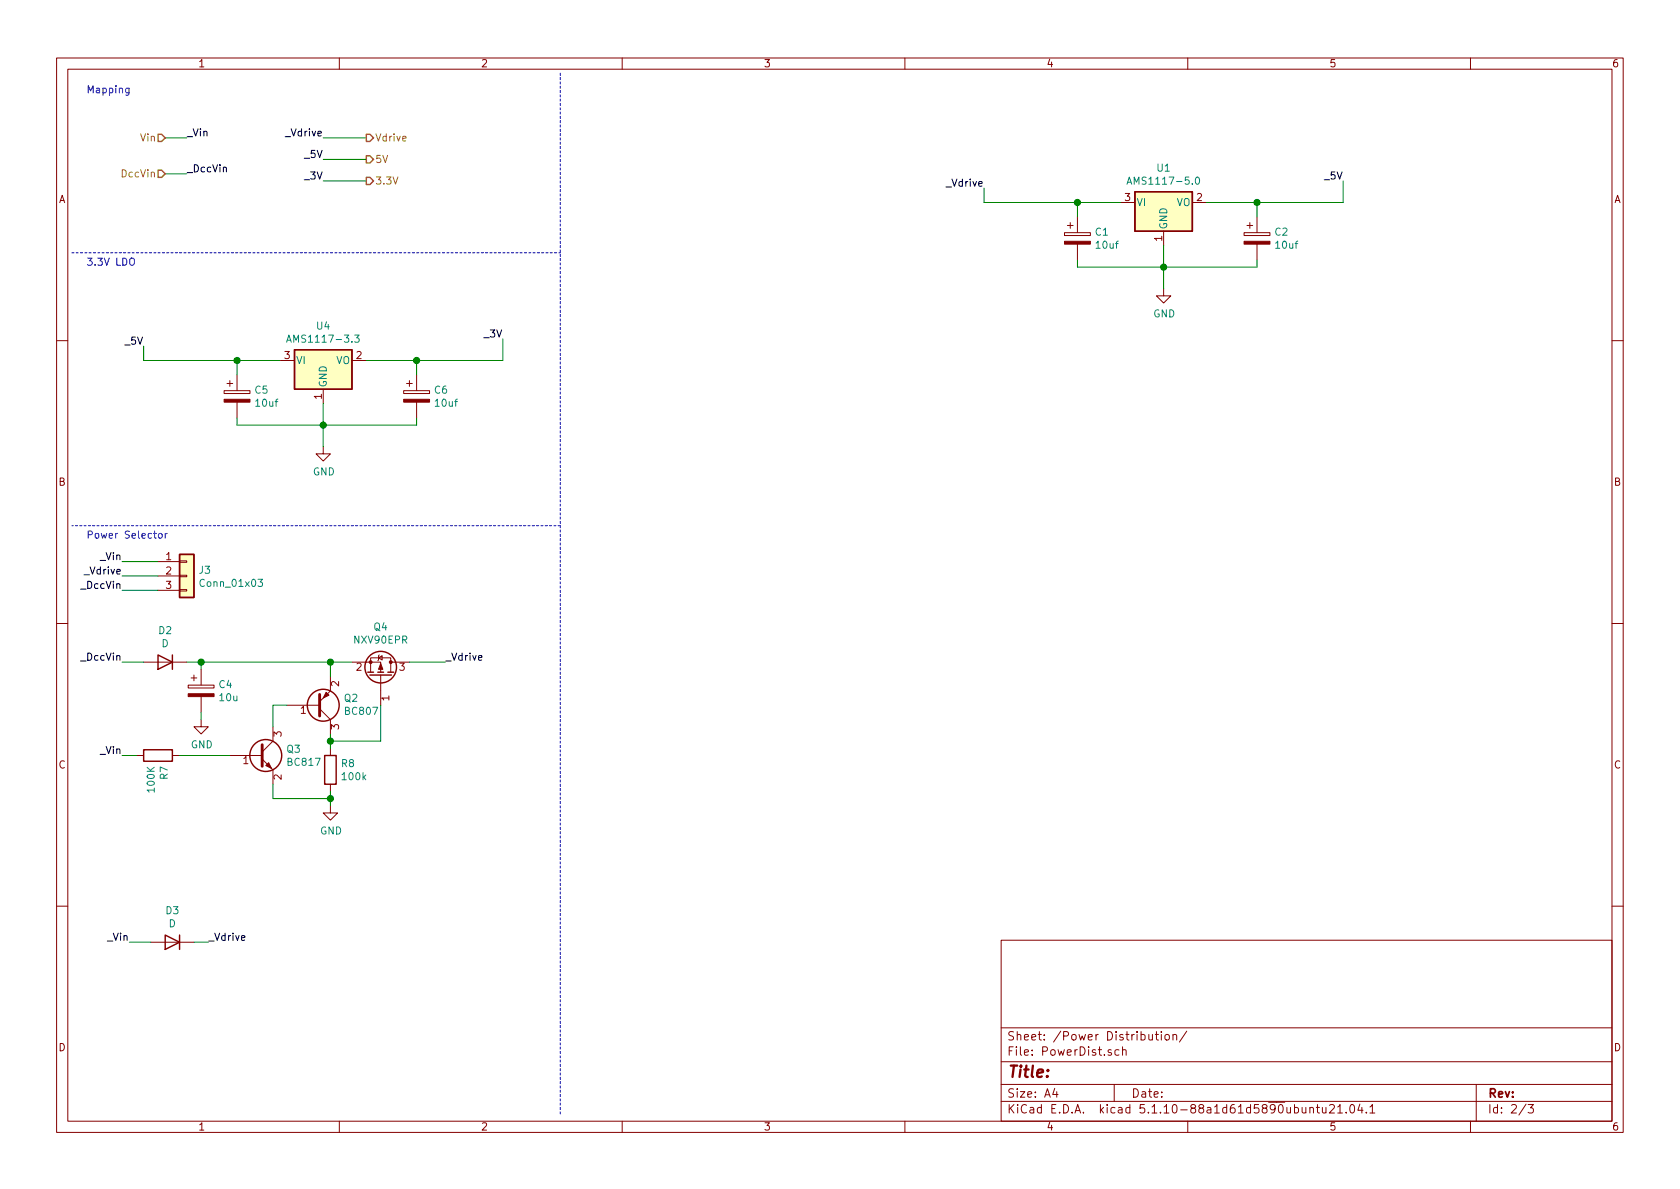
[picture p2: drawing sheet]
<svg xmlns="http://www.w3.org/2000/svg" width="297mm" height="210mm" viewBox="0 0 297 210" stroke-linecap="round" stroke-linejoin="round" font-family="sans-serif">
<g fill="none" stroke="#840000" stroke-width=".18">
<path d="M10 10.3h277v189.9h-277zM12 12.2h273v186.1h-273zM60 10.3v1.9M110 10.3v1.9M160 10.3v1.9M210 10.3v1.9M260 10.3v1.9M188.7 39.9h1M189.2 39.4v1M190.5 38.3v2.8M198.1 35.8h2.6M210.8 35.8h2.6"/>
<path d="M220.5 39.9h1M221 39.4v1M222.2 38.3v2.8M188.2 41.1h4.6v.6h-4.6zM190.5 43.2v2.8M205.7 51v1.3h1.3l-1.3 1.3-1.2-1.3h1.2M205.7 40.9v2.5M220 41.1h4.5v.6h-4.5zM222.2 43.2v2.8M10 60.2h2M39.6 69.1h4.6v.5h-4.6zM40.1 67.8h1"/>
<path d="M40.6 67.3v1M41.9 66.3v2.8M41.9 71.1v2.8M49.5 63.7h2.6M57.1 79v1.3h1.3l-1.3 1.2-1.2-1.2h1.2M57.1 68.8v2.6M62.2 63.7h2.6M71.4 69.1h4.5v.5h-4.5zM71.9 67.8h1M72.4 67.3v1M73.7 66.3v2.8M73.7 71.1v2.8"/>
<path d="M285 60.2h2M27.9 99.3h3.8M31.7 99.2h1.3v.2h-1.3zM10 110.3h2M25.4 117.1h7.6M27.9 101.8h3.8M27.9 104.4h3.8M31.7 104.3h1.3v.2h-1.3zM31.7 101.7h1.3v.3h-1.3zM33.8 119.9h1M34.3 119.4v1M35.6 118.4v2.8"/>
<path d="M58.4 119.6v2.6l-1.9 1.9M62.2 117.1h5.1v1.8M65.5 118.9v-2.6h3.6v2.6M66.9 116.3l.7-.4v.8zM67.1 115.8l-.2 .1v.8l-.1 .1M67.3 119.4v5.3M69.1 117.1h3.3M285 110.3h2M24.1 133.6h1.3M30.5 133.6h1.2M33.3 121.2h4.5v.5h-4.5zM35.6 127.2v1.3h1.2l-1.2 1.3-1.3-1.3h1.3"/>
<path d="M35.6 123.2v2.8M40.6 133.6h5.8M46.4 134.2l1.9 1.9v2.6M48.3 128.5v2.6l-1.9 1.9M50.8 124.7h5.7M56.5 125.3l1.9 1.9v2.6M58.4 132.3v1.3M58.4 138.7v1.2M58.4 142.5v1.3h1.3l-1.3 1.2-1.3-1.2h1.3M10 160.2h2M26.7 166.6h7.6M177 166.3h108v32h-108z"/>
<path d="M285 160.2h2M60 198.3v1.9M110 198.3v1.9M160 198.3v1.9M177 194.8h108M177 191.8h108M177 187.8h108M177 181.8h108M186.5 192.5l-.4 1h1M186.8 193v1M196.5 185.7l-.4-.1-.2 .2 .1 .2 .5 .2v.3h-.6M197 191.8v3"/>
<path d="M197.8 185.7l-.4-.1-.3 .3 .1 .6 .2 .1 .4-.1M198.5 185.7l.2-.1 .4 .1v.9M198.5 185.1v1.5M203.1 182.9l.1 .9 .4 .1 .2-.1M203.8 182.9v1M204.3 182.9h.5M204.5 182.4v1.3l.3 .2M205.3 182.4v.2M205.3 182.9v1M206 183.1l.2-.2 .5 .2v.7l-.2 .1-.5-.1zM207.4 183.1l.1-.1a.37 .37 0 0 1 .6 .1v.8M207.4 182.9v1"/>
<path d="M209.8 182.3l-1.3 2M210 198.3v1.9M231.6 196l.2-.2 .4 .1v.9M231.6 195.8v1M232.7 195.8h.6M232.9 195.3v1.3l.4 .2M233.8 195.8l.1 .9 .3 .1 .2-.1M234.4 195.8v1M235.1 195.5l.2-.2h.4l.2 .5-.9 1h.9M236.5 195.8l.4-.5v1.5M236.5 196.8h.9M238 196.7v.1"/>
<path d="M238.8 195.5l.3-.2a.94 .94 0 0 1 0 1.5 .82 .82 0 0 1-.3-1.3zM240.4 195.2l-.3 1.1h.9M240.8 195.8v1M241.6 196.7v.1M242.2 195.8l.4-.5v1.5M242.2 196.8h.9M260 198.3v1.9M261 191.8v6.5M269.8 195.2l-1.2 2M270.2 195.3h.9l-.5 .6 .4 .1v.7l-.2 .1-.6-.1"/>
</g>
<g fill="none" stroke="#840000" stroke-width=".25">
<path d="M200.7 33.9h10.1v7h-10.1zM52.1 61.8h10.1v7h-10.1zM31.7 98h2.6v7.7h-2.6zM27.9 115.8l2.6 1.3-2.6 1.3zM30.5 115.8v2.6M65 118.9h1M65.4 119.4h3.8M66.8 118.9h1M68.6 118.9h1M25.4 132.6h5.1v2h-5.1zM57.4 133.6h2v5.1h-2zM29.2 165.3l2.5 1.3-2.5 1.3z"/>
<path d="M31.7 165.3v2.6"/>
<circle cx="67.3" cy="118" r="2.79"/>
<circle cx="47" cy="133.6" r="2.82"/>
<circle cx="57.1" cy="124.7" r="2.82"/>
</g>
<g fill="#840000" stroke="#840000" stroke-width=".18">
<path d="M67.3 117.3l.4 1.1h-.8z"/>
<path d="M57.7 122.4l.5 .5-1.1 .5z"/>
<path d="M71.4 70.6h4.5v.5h-4.5z"/>
<path d="M47 135.4l.5-.5 .5 1z"/>
<path d="M39.6 70.6h4.6v.5h-4.6z"/>
<path d="M188.2 42.7h4.6v.5h-4.6z"/>
<path d="M220 42.7h4.5v.5h-4.5z"/>
<path d="M33.3 122.7h4.5v.5h-4.5z"/>
<circle cx="65.5" cy="117.1" r=".25"/>
<circle cx="69.1" cy="117.1" r=".25"/>
</g>
<g fill="#ffffc2" stroke="#ffffc2" stroke-width=".18">
<path d="M31.7 98h2.6v7.7h-2.6z"/>
<path d="M52.1 61.8h10.1v7h-10.1z"/>
<path d="M200.7 33.9h10.1v7h-10.1z"/>
</g>
<path d="M199.3 32.6l.4-1.3 .4 1.3M199.4 32.2h.6M211.5 31.4l.2-.1a.67 .67 0 0 1 .4 .6 .67 .67 0 0 1-.4 .7l-.3-.2v-.3zM62.7 59.3h.8l-.4 .4 .3 .2 .1 .4-.3 .2-.5-.1M50.7 60.5l.4-1.2 .4 1.2M50.8 60.2h.6M45.6 102.4h.8l-.4 .5 .4 .1-.1 .7h-.5l-.2-.1" fill="none" stroke="#008484" stroke-width=".18"/>
<path d="M46.4 131.7v3.8M56.5 122.8v3.8" fill="none" stroke="#840000" stroke-width=".51"/>
<path d="M99.1 12.9v184.2M12.7 44.7h86.4M99.1 93h-86.4" fill="none" stroke="#0000c2" stroke-width=".18" stroke-dasharray=".4 .4"/>
<g fill="none" stroke="#008400" stroke-width=".18">
<path d="M29.2 30.7h3.8M29.2 24.4h3.8M57.1 24.4h7.7M57.1 32h7.7M57.1 28.2h7.7M174 33.3v2.5h24.1M190.5 35.8v2.5M222.2 35.8v2.5M237.5 32v3.8h-24.1M88.9 59.9v3.8h-24.1M190.5 46v1.2h31.7v-1.2M205.7 43.4v7.6"/>
<path d="M25.4 61.2v2.5h24.1M41.9 73.9v1.3h31.8v-1.3M41.9 63.7v2.6M57.1 71.4v7.6M73.7 63.7v2.6M21.6 99.3h6.3M21.6 117.1h3.8M21.6 104.4h6.3M21.6 101.8h6.3M33 117.1h29.2M35.6 117.1v1.3M58.4 117.1v2.5"/>
<path d="M72.4 117.1h6.3M21.6 133.6h2.5M31.7 133.6h8.9M35.6 126v1.2M48.3 138.7v2.5h10.1M50.8 124.7h-2.5v3.8M58.4 129.8v2.5M58.4 139.9v2.6M67.3 124.7v6.4h-8.9M22.9 166.6h3.8M34.3 166.6h2.5"/>
</g>
<path d="M27.9 30.1h.7l.6 .6-.6 .7h-.7zM27.9 23.7h.7l.6 .7-.6 .6h-.7zM64.8 23.7h.6l.6 .7-.6 .6h-.6zM64.8 27.6h.6l.6 .6-.6 .6h-.6zM64.8 31.4h.6l.6 .6-.6 .6h-.6z" fill="none" stroke="#848400" stroke-width=".25"/>
<path d="M22.8 15.6v1l-.2 .3-.3-.1M22.8 15.6h-.4l-.2 .2 .1 .6h.5M23 45.8l.2-.2a.45 .45 0 0 1 .6 .5v.4l-.2 .4h-.5a1.07 1.07 0 0 1-.1-1.1zM28.1 94.4l.3-.1 .3 .3-.2 .5-.3 .1-.1-.2zM29.2 94.3v.9M29.6 94.3l-.4 .3" fill="none" stroke="#0000c2" stroke-width=".18"/>
<g fill="#008400" stroke="#008400" stroke-width=".25">
<circle cx="57.2" cy="75.2" r=".51"/>
<circle cx="35.6" cy="117.1" r=".51"/>
<circle cx="41.9" cy="63.7" r=".51"/>
<circle cx="73.7" cy="63.7" r=".51"/>
<circle cx="58.4" cy="117.1" r=".51"/>
<circle cx="222.3" cy="35.8" r=".51"/>
<circle cx="58.4" cy="131.1" r=".51"/>
<circle cx="190.5" cy="35.8" r=".51"/>
<circle cx="205.7" cy="47.2" r=".51"/>
<circle cx="58.4" cy="141.2" r=".51"/>
</g>
<text font-size="2.8" fill="#840000" x="178" y="190.5">Title:</text>
<g font-size="2.1" fill="#840000">
<text x="178" y="184">Sheet: /Power Distribution/</text>
<text x="178" y="186.7">File: PowerDist.sch</text>
<text x="178" y="196.9">KiCad E.D.A. kicad 5.1.10-88a1d61d5890ubuntu21.04.1</text>
<text x="178" y="194.1">Size: A4</text>
<text x="200" y="194.1">Date:</text>
<text x="263" y="194.1">Rev:</text>
<text x="263" y="196.9">Id: 2/3</text>
</g>
<g font-size="1.8" fill="#840000">
<text x="35" y="11.9">1</text>
<text x="85" y="11.9">2</text>
<text x="135" y="11.9">3</text>
<text x="185" y="11.9">4</text>
<text x="235" y="11.9">5</text>
<text x="285" y="11.9">6</text>
<text x="10.4" y="35.9">A</text>
<text x="198.9" y="35.6">3</text>
<text x="211.6" y="35.6">2</text>
<text x="285.4" y="35.9">A</text>
<text x="205.5" y="42.6" transform="rotate(-90 205.5 42.6)">1</text>
<text x="50.3" y="63.5">3</text>
<text x="63" y="63.5">2</text>
<text x="56.9" y="70.6" transform="rotate(-90 56.9 70.6)">1</text>
<text x="10.4" y="85.9">B</text>
<text x="285.4" y="85.9">B</text>
<text x="29.4" y="99.1">1</text>
<text x="29.4" y="101.6">2</text>
<text x="29.4" y="104.1">3</text>
<text x="63" y="118.6">2</text>
<text x="70.6" y="118.6">3</text>
<text x="59.9" y="121.4" transform="rotate(-90 59.9 121.4)">2</text>
<text x="68.8" y="123.9" transform="rotate(-90 68.8 123.9)">1</text>
<text x="49.8" y="130.3" transform="rotate(-90 49.8 130.3)">3</text>
<text x="53.2" y="126.2">1</text>
<text x="59.9" y="129" transform="rotate(-90 59.9 129)">3</text>
<text x="10.4" y="135.9">C</text>
<text x="43" y="135.1">1</text>
<text x="49.8" y="137.9" transform="rotate(-90 49.8 137.9)">2</text>
<text x="285.4" y="135.9">C</text>
<text x="10.4" y="185.9">D</text>
<text x="285.4" y="185.9">D</text>
<text x="35" y="199.9">1</text>
<text x="85" y="199.9">2</text>
<text x="135" y="199.9">3</text>
<text x="185" y="199.9">4</text>
<text x="235" y="199.9">5</text>
<text x="285" y="199.9">6</text>
</g>
<g font-size="1.8" fill="#0000c2">
<text x="15.2" y="16.5">Mapping</text>
<text x="15.2" y="47">3.3V LDO</text>
<text x="15.2" y="95.2">Power Selector</text>
</g>
<g font-size="1.8" fill="#848400">
<text x="24.9" y="25">Vin</text>
<text x="66.3" y="25">Vdrive</text>
<text x="66.3" y="28.8">5V</text>
<text x="21.7" y="31.4">DccVin</text>
<text x="66.3" y="32.6">3.3V</text>
</g>
<g font-size="1.8">
<text x="33" y="24.1">_Vin</text>
<text x="50.7" y="24.1">_Vdrive</text>
<text x="54" y="27.9">_5V</text>
<text x="33" y="30.5">_DccVin</text>
<text x="54" y="31.7">_3V</text>
<text x="167.6" y="33">_Vdrive</text>
<text x="234.3" y="31.7">_5V</text>
<text x="85.8" y="59.7">_3V</text>
<text x="22.3" y="61">_5V</text>
<text x="15.2" y="101.6">_Vdrive</text>
<text x="17.9" y="99.1">_Vin</text>
<text x="14.6" y="104.1">_DccVin</text>
<text x="14.6" y="116.8">_DccVin</text>
<text x="78.7" y="116.8">_Vdrive</text>
<text x="17.9" y="133.3">_Vin</text>
<text x="19.1" y="166.4">_Vin</text>
<text x="36.8" y="166.4">_Vdrive</text>
</g>
<g font-size="1.8" fill="#008484">
<text x="200.3" y="32.7">AMS1117-5.0</text>
<text x="204.6" y="30.3">U1</text>
<text x="193.7" y="41.7">C1</text>
<text x="200.9" y="36.4">VI</text>
<text x="206.4" y="40.6" transform="rotate(-90 206.4 40.6)">GND</text>
<text x="208" y="36.4">VO</text>
<text x="225.5" y="41.7">C2</text>
<text x="193.9" y="44">10uf</text>
<text x="225.7" y="44">10uf</text>
<text x="56" y="58.3">U4</text>
<text x="203.9" y="56.1">GND</text>
<text x="51.7" y="60.6">AMS1117-3.3</text>
<text x="52.3" y="64.4">VI</text>
<text x="59.4" y="64.4">VO</text>
<text x="45.1" y="69.6">C5</text>
<text x="45.3" y="71.9">10uf</text>
<text x="57.8" y="68.6" transform="rotate(-90 57.8 68.6)">GND</text>
<text x="76.9" y="69.6">C6</text>
<text x="77.1" y="71.9">10uf</text>
<text x="55.3" y="84.1">GND</text>
<text x="35.3" y="101.5">J3</text>
<text x="35.7" y="103.8">Conn_01x03</text>
<text x="28.1" y="112.1">D2</text>
<text x="62.7" y="113.8">NXV90EPR</text>
<text x="66.1" y="111.5">Q4</text>
<text x="28.6" y="114.4">D</text>
<text x="38.8" y="121.7">C4</text>
<text x="38.9" y="124">10u</text>
<text x="60.9" y="124.1">Q2</text>
<text x="61.1" y="126.4">BC807</text>
<text x="29.7" y="137.8" transform="rotate(-90 29.7 137.8)">R7</text>
<text x="33.7" y="132.3">GND</text>
<text x="50.7" y="133.1">Q3</text>
<text x="51" y="135.4">BC817</text>
<text x="60.4" y="135.7">R8</text>
<text x="60.6" y="138">100k</text>
<text x="27.4" y="140" transform="rotate(-90 27.4 140)">100K</text>
<text x="56.6" y="147.6">GND</text>
<text x="29.4" y="161.7">D3</text>
<text x="29.8" y="164">D</text>
</g>
</svg>
